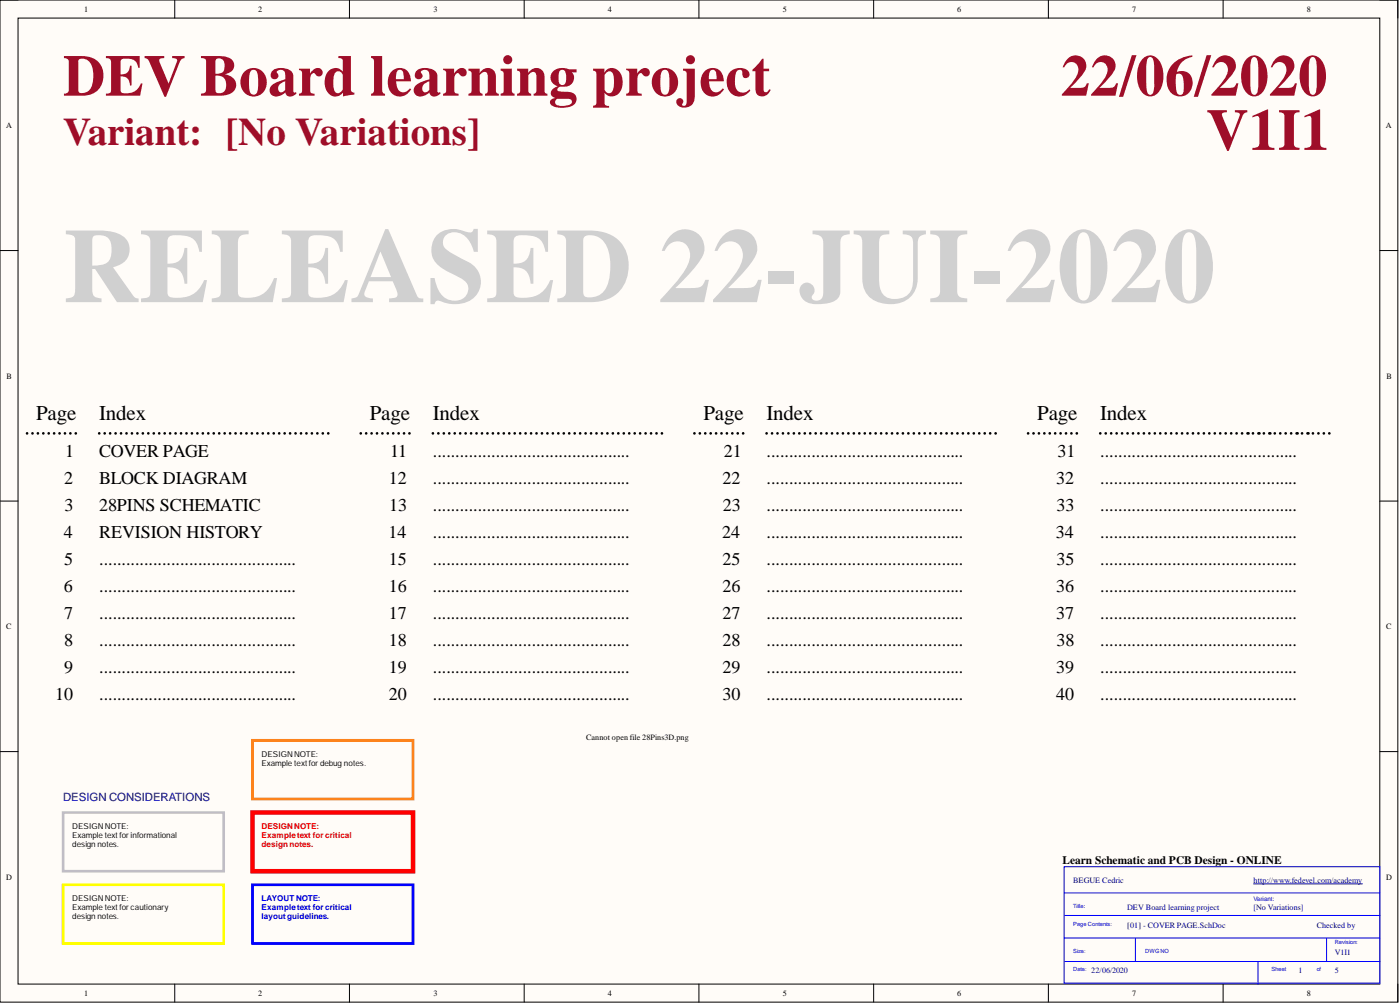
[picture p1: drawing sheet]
<svg xmlns="http://www.w3.org/2000/svg" width="393mm" height="282mm" viewBox="0 0 393 282" stroke-linecap="round" stroke-linejoin="round" font-family="sans-serif">
<path d="M0 0h392.7v281.3h-392.7z" fill-rule="evenodd" fill="#fffcf8"/>
<path d="M0 0h392.7v281.3h-392.7z" fill="none" stroke="#000" stroke-width=".28"/>
<path d="M5.1 5.1h382.6v271.2h-382.6z" fill-rule="evenodd" fill="#fffcf8"/>
<g fill="none" stroke="#000" stroke-width=".28">
<path d="M0 0h5.1M5.1 5.1h382.6v271.2h-382.6zM49.1 0v5.1M98.2 0v5.1M147.3 0v5.1M196.4 0v5.1M245.5 0v5.1M294.6 0v5.1M343.6 0v5.1M387.7 0h5v5.1M0 70.3h5.1M387.7 70.3h5"/>
<path d="M0 140.7h5.1M387.7 140.7h5M0 211h5.1M387.7 211h5M49.1 276.3v5M98.2 276.3v5M147.3 276.3v5M196.4 276.3v5M245.5 276.3v5M294.6 276.3v5M343.6 276.3v5M392.7 276.3v5"/>
</g>
<path d="M299 243.3h88.7v32.7h-88.7zM299 250.7h88.7M299.2 257h88.5M299 263.4h88.7M299.2 269.9h88.5M319 263.4v6.5M353.5 269.9v6.4M372.7 263.4v6.5" fill="none" stroke="#00f" stroke-width=".28"/>
<path d="M352.2 248.1h30.6" fill="none" stroke="#000080" stroke-width=".28"/>
<g fill="none" stroke="#000" stroke-width=".76">
<path d="M7.6 121.7h.1M9.1 121.7h.1M10.6 121.7h.1M12.2 121.7h.1M13.7 121.7h.1M15.2 121.7h.1M16.7 121.7h.1M18.2 121.7h.1M19.8 121.7h.1M21.3 121.7h.1M27.9 121.7h.1M29.4 121.7h.1"/>
<path d="M30.9 121.7h.1M32.5 121.7h.1M34 121.7h.1M35.5 121.7h.1M37.1 121.7h.1M38.6 121.7h.1M40.1 121.7h.1M41.7 121.7h.1M43.2 121.7h.1M44.7 121.7h.1M46.3 121.7h.1M47.8 121.7h.1"/>
<path d="M49.3 121.7h.1M50.9 121.7h.1M52.4 121.7h.1M53.9 121.7h.1M55.5 121.7h.1M57 121.7h.1M58.5 121.7h.1M60 121.7h.1M61.6 121.7h.1M63.1 121.7h.1M64.6 121.7h.1M66.2 121.7h.1"/>
<path d="M67.7 121.7h.1M69.2 121.7h.1M70.8 121.7h.1M72.3 121.7h.1M73.8 121.7h.1M75.4 121.7h.1M76.9 121.7h.1M78.4 121.7h.1M80 121.7h.1M81.5 121.7h.1M83 121.7h.1M84.6 121.7h.1"/>
<path d="M86.1 121.7h.1M87.6 121.7h.1M89.2 121.7h.1M90.7 121.7h.1M92.2 121.7h.1M101.4 121.7h.1M102.9 121.7h.1M104.4 121.7h.1M105.9 121.7h.1M107.4 121.7h.1M109 121.7h.1M110.5 121.7h.1"/>
<path d="M112 121.7h.1M113.5 121.7h.1M115 121.7h.1M121.6 121.7h.1M123.2 121.7h.1M124.7 121.7h.1M126.2 121.7h.1M127.8 121.7h.1M129.3 121.7h.1M130.8 121.7h.1M132.3 121.7h.1M133.9 121.7h.1"/>
<path d="M135.4 121.7h.1M136.9 121.7h.1M138.5 121.7h.1M140 121.7h.1M141.5 121.7h.1M143.1 121.7h.1M144.6 121.7h.1M146.1 121.7h.1M147.7 121.7h.1M149.2 121.7h.1M150.7 121.7h.1M152.3 121.7h.1"/>
<path d="M153.8 121.7h.1M155.3 121.7h.1M156.9 121.7h.1M158.4 121.7h.1M159.9 121.7h.1M161.5 121.7h.1M163 121.7h.1M164.5 121.7h.1M166.1 121.7h.1M167.6 121.7h.1M169.1 121.7h.1M170.7 121.7h.1"/>
<path d="M172.2 121.7h.1M173.7 121.7h.1M175.3 121.7h.1M176.8 121.7h.1M178.3 121.7h.1M179.8 121.7h.1M181.4 121.7h.1M182.9 121.7h.1M184.4 121.7h.1M186 121.7h.1M195.1 121.7h.1M196.6 121.7h.1"/>
<path d="M198.1 121.7h.1M199.7 121.7h.1M201.2 121.7h.1M202.7 121.7h.1M204.2 121.7h.1M205.7 121.7h.1M207.3 121.7h.1M208.8 121.7h.1M215.4 121.7h.1M216.9 121.7h.1M218.4 121.7h.1M220 121.7h.1"/>
<path d="M221.5 121.7h.1M223 121.7h.1M224.6 121.7h.1M226.1 121.7h.1M227.6 121.7h.1M229.2 121.7h.1M230.7 121.7h.1M232.2 121.7h.1M233.8 121.7h.1M235.3 121.7h.1M236.8 121.7h.1M238.4 121.7h.1"/>
<path d="M239.9 121.7h.1M241.4 121.7h.1M243 121.7h.1M244.5 121.7h.1M246 121.7h.1M247.6 121.7h.1M249.1 121.7h.1M250.6 121.7h.1M252.1 121.7h.1M253.7 121.7h.1M255.2 121.7h.1M256.7 121.7h.1"/>
<path d="M258.3 121.7h.1M259.8 121.7h.1M261.3 121.7h.1M262.9 121.7h.1M264.4 121.7h.1M265.9 121.7h.1M267.5 121.7h.1M269 121.7h.1M270.5 121.7h.1M272.1 121.7h.1M273.6 121.7h.1M275.1 121.7h.1"/>
<path d="M276.7 121.7h.1M278.2 121.7h.1M279.7 121.7h.1M288.9 121.7h.1M290.4 121.7h.1M291.9 121.7h.1M293.4 121.7h.1M294.9 121.7h.1M296.5 121.7h.1M298 121.7h.1M299.5 121.7h.1M301 121.7h.1"/>
<path d="M302.5 121.7h.1M309.1 121.7h.1M310.7 121.7h.1M312.2 121.7h.1M313.7 121.7h.1M315.3 121.7h.1M316.8 121.7h.1M318.3 121.7h.1M319.8 121.7h.1M321.4 121.7h.1M322.9 121.7h.1M324.5 121.7h.1"/>
<path d="M326 121.7h.1M327.5 121.7h.1M329 121.7h.1M330.6 121.7h.1M332.1 121.7h.1M333.6 121.7h.1M335.2 121.7h.1M336.7 121.7h.1M338.2 121.7h.1M339.8 121.7h.1M341.3 121.7h.1M342.8 121.7h.1"/>
<path d="M344.4 121.7h.1M345.9 121.7h.1M347.4 121.7h.1M349 121.7h.1M352 121.7h.1M355.1 121.7h.1M358.2 121.7h.1M359.7 121.7h.1M361.2 121.7h.1M362.8 121.7h.1M365.8 121.7h.1M368.9 121.7h.1"/>
<path d="M370.4 121.7h.1M371.9 121.7h.1M373.5 121.7h.1"/>
</g>
<g fill="#000">
<circle cx="350.5" cy="121.7" r=".38"/>
<circle cx="353.6" cy="121.7" r=".38"/>
<circle cx="356.6" cy="121.7" r=".38"/>
<circle cx="364.3" cy="121.7" r=".38"/>
<circle cx="367.4" cy="121.7" r=".38"/>
</g>
<path d="M17.7 228.1h45.1v16.5h-45.1z" fill="none" stroke="#c6c3c6" stroke-width=".76"/>
<path d="M17.7 248.4h45.1v16.5h-45.1z" fill="none" stroke="#ff0" stroke-width=".76"/>
<path d="M70.9 228.1h45.1v16.5h-45.1z" fill="none" stroke="#f00" stroke-width="1.3"/>
<path d="M70.9 248.4h45.1v16.5h-45.1z" fill="none" stroke="#00f" stroke-width=".76"/>
<path d="M70.9 207.8h45.1v16.5h-45.1z" fill="none" stroke="#fd8300" stroke-width=".76"/>
<text font-size="29.7" fill="#d0d0d0" x="17.7" y="84.8">RELEASED 22-JUI-2020</text>
<g font-size="16.5" fill="#9e0e29">
<text x="17.7" y="26.9">DEV Board learning project</text>
<text x="298.1" y="26.9">22/06/2020</text>
<text x="338.9" y="42.1">V1I1</text>
</g>
<text font-size="11" fill="#9e0e29" x="17.7" y="40.7">Variant: [No Variations]</text>
<g font-size="5.9">
<text x="10.1" y="117.9">Page</text>
<text x="27.9" y="117.9">Index</text>
<text x="103.9" y="117.9">Page</text>
<text x="121.6" y="117.9">Index</text>
<text x="197.6" y="117.9">Page</text>
<text x="215.4" y="117.9">Index</text>
<text x="291.4" y="117.9">Page</text>
<text x="309.1" y="117.9">Index</text>
</g>
<g font-size="5.1">
<text x="18.3" y="128.2">1</text>
<text x="27.9" y="128.2">COVER PAGE</text>
<text x="109.6" y="128.2">11</text>
<text x="121.6" y="128.2">............................................</text>
<text x="203.4" y="128.2">21</text>
<text x="215.4" y="128.2">............................................</text>
<text x="297.1" y="128.2">31</text>
<text x="309.1" y="128.2">............................................</text>
<text x="18" y="135.8">2</text>
<text x="27.9" y="135.8">BLOCK DIAGRAM</text>
<text x="109.2" y="135.8">12</text>
<text x="121.6" y="135.8">............................................</text>
<text x="203" y="135.8">22</text>
<text x="215.4" y="135.8">............................................</text>
<text x="296.7" y="135.8">32</text>
<text x="309.1" y="135.8">............................................</text>
<text x="18.2" y="143.4">3</text>
<text x="27.9" y="143.4">28PINS SCHEMATIC</text>
<text x="109.4" y="143.4">13</text>
<text x="121.6" y="143.4">............................................</text>
<text x="203.1" y="143.4">23</text>
<text x="215.4" y="143.4">............................................</text>
<text x="296.9" y="143.4">33</text>
<text x="309.1" y="143.4">............................................</text>
<text x="17.9" y="151">4</text>
<text x="27.9" y="151">REVISION HISTORY</text>
<text x="109.1" y="151">14</text>
<text x="121.6" y="151">............................................</text>
<text x="202.9" y="151">24</text>
<text x="215.4" y="151">............................................</text>
<text x="296.6" y="151">34</text>
<text x="309.1" y="151">............................................</text>
<text x="18.1" y="158.6">5</text>
<text x="27.9" y="158.6">............................................</text>
<text x="109.3" y="158.6">15</text>
<text x="121.6" y="158.6">............................................</text>
<text x="203" y="158.6">25</text>
<text x="215.4" y="158.6">............................................</text>
<text x="296.8" y="158.6">35</text>
<text x="309.1" y="158.6">............................................</text>
<text x="17.9" y="166.2">6</text>
<text x="27.9" y="166.2">............................................</text>
<text x="109.2" y="166.2">16</text>
<text x="121.6" y="166.2">............................................</text>
<text x="203" y="166.2">26</text>
<text x="215.4" y="166.2">............................................</text>
<text x="296.7" y="166.2">36</text>
<text x="309.1" y="166.2">............................................</text>
<text x="18" y="173.8">7</text>
<text x="27.9" y="173.8">............................................</text>
<text x="109.2" y="173.8">17</text>
<text x="121.6" y="173.8">............................................</text>
<text x="203" y="173.8">27</text>
<text x="215.4" y="173.8">............................................</text>
<text x="296.7" y="173.8">37</text>
<text x="309.1" y="173.8">............................................</text>
<text x="18.1" y="181.4">8</text>
<text x="27.9" y="181.4">............................................</text>
<text x="109.3" y="181.4">18</text>
<text x="121.6" y="181.4">............................................</text>
<text x="203" y="181.4">28</text>
<text x="215.4" y="181.4">............................................</text>
<text x="296.8" y="181.4">38</text>
<text x="309.1" y="181.4">............................................</text>
<text x="18" y="189">9</text>
<text x="27.9" y="189">............................................</text>
<text x="109.2" y="189">19</text>
<text x="121.6" y="189">............................................</text>
<text x="203" y="189">29</text>
<text x="215.4" y="189">............................................</text>
<text x="296.7" y="189">39</text>
<text x="309.1" y="189">............................................</text>
<text x="15.5" y="196.6">10</text>
<text x="27.9" y="196.6">............................................</text>
<text x="109.2" y="196.6">20</text>
<text x="121.6" y="196.6">............................................</text>
<text x="203" y="196.6">30</text>
<text x="215.4" y="196.6">............................................</text>
<text x="296.7" y="196.6">40</text>
<text x="309.1" y="196.6">............................................</text>
</g>
<text font-size="3.2" fill="#000080" x="17.7" y="224.9">DESIGN CONSIDERATIONS</text>
<text font-size="3.2" x="298.6" y="242.7">Learn Schematic and PCB Design - ONLINE</text>
<g font-size="2.3">
<text x="23.6" y="3.3">1</text>
<text x="72.6" y="3.3">2</text>
<text x="121.8" y="3.3">3</text>
<text x="170.8" y="3.3">4</text>
<text x="219.9" y="3.3">5</text>
<text x="268.9" y="3.3">6</text>
<text x="318.1" y="3.3">7</text>
<text x="367.1" y="3.3">8</text>
<text x="1.7" y="35.9">A</text>
<text x="389.4" y="35.9">A</text>
<text x="1.9" y="106.3">B</text>
<text x="389.5" y="106.3">B</text>
<text x="1.8" y="176.6">C</text>
<text x="389.4" y="176.6">C</text>
<text x="164.7" y="207.8">Cannot open file 28Pins3D.png</text>
<text x="73.5" y="212.4">DESIGNNOTE:</text>
<text x="73.5" y="214.9">Example textfor debug notes.</text>
<text x="20.3" y="232.7">DESIGNNOTE:</text>
<text x="20.3" y="235.2">Example textfor informational</text>
<text x="20.3" y="237.8">design notes.</text>
<text x="1.8" y="247">D</text>
<text x="389.4" y="247">D</text>
<text x="20.3" y="253">DESIGNNOTE:</text>
<text x="20.3" y="255.5">Example textfor cautionary</text>
<text x="20.3" y="258">design notes.</text>
<text x="23.6" y="279.6">1</text>
<text x="72.6" y="279.6">2</text>
<text x="121.8" y="279.6">3</text>
<text x="170.8" y="279.6">4</text>
<text x="219.9" y="279.6">5</text>
<text x="268.9" y="279.6">6</text>
<text x="318.1" y="279.6">7</text>
<text x="367.1" y="279.6">8</text>
</g>
<g font-size="2.3" fill="#f00">
<text x="73.5" y="232.7">DESIGNNOTE:</text>
<text x="73.5" y="235.2">Exampletext forcritical</text>
<text x="73.5" y="237.8">designnotes.</text>
</g>
<g font-size="2.3" fill="#000080">
<text x="301.5" y="247.9">BEGUE Cedric</text>
<text x="352.2" y="247.9">http://www.fedevel.com/academy</text>
<text x="316.7" y="255.5">DEV Board learning project</text>
<text x="352.2" y="255.5">[No Variations]</text>
<text x="316.7" y="260.6">[01] - COVER PAGE.SchDoc</text>
<text x="369.9" y="260.6">Checked by</text>
<text x="375" y="268.2">V1I1</text>
<text x="306.6" y="273.2">22/06/2020</text>
<text x="364.9" y="273.2">1</text>
<text x="375" y="273.2">5</text>
</g>
<g font-size="2.3" fill="#00f">
<text x="73.5" y="253">LAYOUT NOTE:</text>
<text x="73.5" y="255.5">Exampletext forcritical</text>
<text x="73.5" y="258">layoutguidelines.</text>
</g>
<text font-size="1.8" fill="#00f" x="352.2" y="253">Variant:</text>
<g font-size="1.6" fill="#00f">
<text x="301.5" y="254.9">Title:</text>
<text x="301.5" y="260">Page Contents:</text>
<text x="301.5" y="267.6">Size:</text>
<text x="321.8" y="267.6">DWGNO</text>
<text x="375" y="265">Revision:</text>
<text x="301.5" y="272.6">Date:</text>
<text x="357.3" y="272.6">Sheet</text>
<text x="369.9" y="272.6">of</text>
</g>
</svg>
